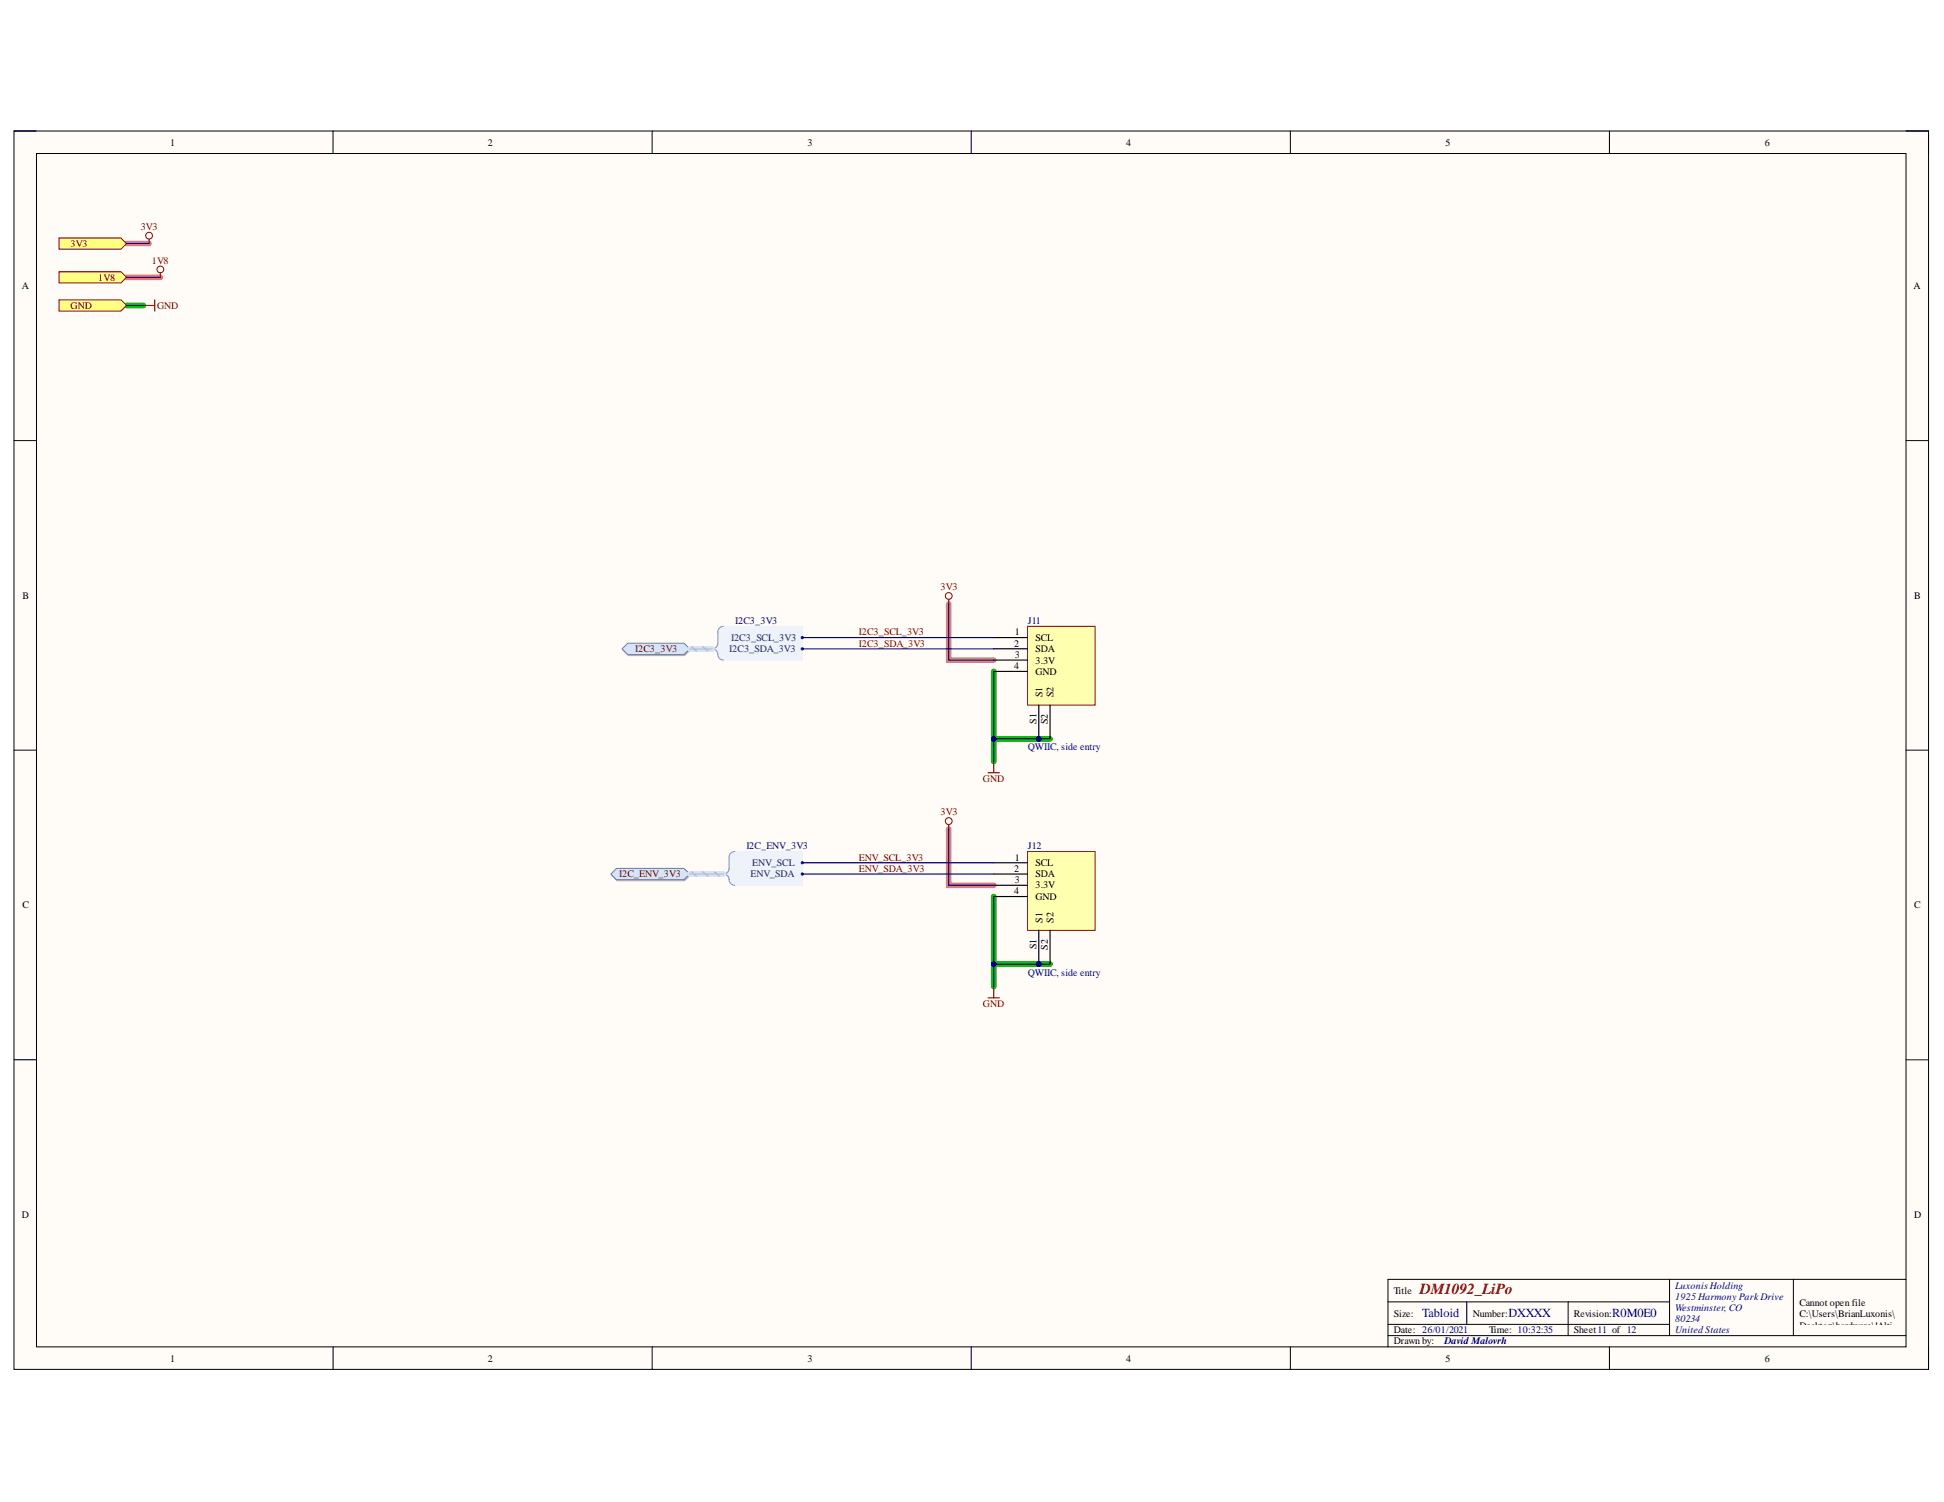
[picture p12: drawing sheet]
<svg xmlns="http://www.w3.org/2000/svg" width="279mm" height="216mm" viewBox="0 0 279 216" stroke-linecap="round" stroke-linejoin="round" font-family="sans-serif">
<path d="M2 18.8h275.2v178h-275.2z" fill-rule="evenodd" fill="#fffcf8"/>
<path d="M2 18.8h275.2v178h-275.2z" fill="none" stroke="#000" stroke-width=".14"/>
<path d="M5.2 22.1h268.7v171.5h-268.7z" fill-rule="evenodd" fill="#fffcf8"/>
<g fill="none" stroke="#000" stroke-width=".14">
<path d="M2 18.8h3.2M47.9 18.8v3.3M93.7 18.8v3.3M139.6 18.8v3.3M185.5 18.8v3.3M231.3 18.8v3.3M273.9 18.8h3.3v3.3M5.2 22.1h268.7v171.5h-268.7zM2 63.3h3.2M273.9 63.3h3.3M2 107.8h3.2M273.9 107.8h3.3"/>
<path d="M2 152.3h3.2M273.9 152.3h3.3M47.9 193.6v3.2M93.7 193.6v3.2M139.6 193.6v3.2M185.5 193.6v3.2M199.5 187.1h40.5M199.5 192h74.4M199.5 190.4h40.5M210.8 187.1v3.3M225.4 187.1v4.9M231.3 193.6v3.2"/>
<path d="M240 183.9v8.1M257.8 183.9v8.1M273.9 183.9h-74.4v9.7M277.2 193.6v3.2"/>
</g>
<path d="M18.2 43.9h2.4M142.8 96.5v13M142.8 106.2h8.1M142.8 138.6h8.1M142.8 128.9v12.9" fill="none" stroke="#00be00" stroke-width=".81"/>
<path d="M18.2 39.9h4.8" fill="none" stroke="#ff6e6e" stroke-width=".81"/>
<path d="M18.2 35h3.2M136.4 86.8v8.1h6.4M136.4 119.2v8.1h6.4" fill="none" stroke="#ec768e" stroke-width=".81"/>
<path d="M142 111.1h1.6M142.8 109.5v1.6" fill="none" stroke="#800000" stroke-width=".16"/>
<path d="M8.5 43.1h8.9l.8 .8-.8 .8h-8.9z" fill-rule="evenodd" fill="#ffff80"/>
<path d="M8.5 43.1h8.9l.8 .8-.8 .8h-8.9z" fill="none" stroke="#800000" stroke-width=".14"/>
<path d="M20.6 43.9h1.6M22.2 43.1v1.6" fill="none" stroke="#800000" stroke-width=".16"/>
<path d="M8.5 34.2h8.9l.8 .8-.8 .8h-8.9z" fill-rule="evenodd" fill="#ffff80"/>
<g fill="none" stroke="#800000" stroke-width=".14">
<path d="M8.5 34.2h8.9l.8 .8-.8 .8h-8.9z"/>
<circle cx="21.4" cy="33.9" r=".49"/>
</g>
<path d="M21.4 34.4v.6" fill="none" stroke="#800000" stroke-width=".16"/>
<path d="M103.6 90.1l.4-.1h11.3v4.9h-11.3a.84 .84 0 0 1-.8-1l-.2-.4-.4-.2 .4-.3 .2-.3v-1.9l.1-.4z" fill-rule="evenodd" fill="#edf2fb"/>
<path d="M103.6 90.1l.4-.1h11.3v4.9h-11.3a.84 .84 0 0 1-.8-1l-.2-.4-.4-.2 .4-.3 .2-.3v-1.9l.1-.4z" fill="none" stroke="#edf2fb" stroke-width=".14"/>
<path d="M104 90a.81 .81 0 0 0-.8 .8v1.7a.81 .81 0 0 1-.8 .8 .95 .95 0 0 1 .8 1.1l.5 .4 .3 .1" fill="none" stroke="#8f9ec9" stroke-width=".16"/>
<circle cx="115.3" cy="91.7" r=".16" fill="#003a70"/>
<circle cx="115.3" cy="91.7" r=".16" fill="none" stroke="#003a70" stroke-width=".14"/>
<circle cx="115.3" cy="93.3" r=".16" fill="#003a70"/>
<circle cx="115.3" cy="93.3" r=".16" fill="none" stroke="#003a70" stroke-width=".14"/>
<path d="M89.5 93.4l.8-.8h8.1l.8 .8-.8 .8h-8.1z" fill-rule="evenodd" fill="#bac0ca"/>
<path d="M89.5 93.4l.8-.8h8.1l.8 .8-.8 .8h-8.1z" fill="none" stroke="#a6acb6" stroke-width=".14"/>
<path d="M89.4 93.3l.8-.8h8.1l.8 .8-.8 .8h-8.1z" fill-rule="evenodd" fill="#d5e4ff"/>
<path d="M89.4 93.3l.8-.8h8.1l.8 .8-.8 .8h-8.1z" fill="none" stroke="#71809b" stroke-width=".14"/>
<circle cx="136.4" cy="85.7" r=".49" fill="none" stroke="#800000" stroke-width=".14"/>
<path d="M136.4 86.1v.7M142 143.4h1.6M142.8 141.8v1.6" fill="none" stroke="#800000" stroke-width=".16"/>
<path d="M104.9 122.8l.3-.3 .4-.1h9.7v4.9h-9.7a.83 .83 0 0 1-.8-1.1l-.2-.3-.4-.3 .4-.2 .2-.4v-1.8z" fill-rule="evenodd" fill="#edf2fb"/>
<path d="M104.9 122.8l.3-.3 .4-.1h9.7v4.9h-9.7a.83 .83 0 0 1-.8-1.1l-.2-.3-.4-.3 .4-.2 .2-.4v-1.8z" fill="none" stroke="#edf2fb" stroke-width=".14"/>
<path d="M105.6 122.4a.81 .81 0 0 0-.8 .8v1.6a.81 .81 0 0 1-.8 .8 .95 .95 0 0 1 .9 1.2l.4 .4 .3 .1" fill="none" stroke="#8f9ec9" stroke-width=".16"/>
<circle cx="115.3" cy="124" r=".16" fill="#003a70"/>
<circle cx="115.3" cy="124" r=".16" fill="none" stroke="#003a70" stroke-width=".14"/>
<circle cx="115.3" cy="125.6" r=".16" fill="#003a70"/>
<circle cx="115.3" cy="125.6" r=".16" fill="none" stroke="#003a70" stroke-width=".14"/>
<path d="M87.9 125.8l.8-.8h9.7l.8 .8-.8 .8h-9.7z" fill-rule="evenodd" fill="#bac0ca"/>
<path d="M87.9 125.8l.8-.8h9.7l.8 .8-.8 .8h-9.7z" fill="none" stroke="#a6acb6" stroke-width=".14"/>
<path d="M87.8 125.6l.8-.8h9.7l.8 .8-.8 .8h-9.7z" fill-rule="evenodd" fill="#d5e4ff"/>
<path d="M87.8 125.6l.8-.8h9.7l.8 .8-.8 .8h-9.7z" fill="none" stroke="#71809b" stroke-width=".14"/>
<circle cx="149.3" cy="106.2" r=".32" fill="#000080"/>
<circle cx="149.3" cy="106.2" r=".32" fill="none" stroke="#000080" stroke-width=".14"/>
<path d="M147.7 90h9.7v11.4h-9.7z" fill-rule="evenodd" fill="#ffffb0"/>
<path d="M147.7 90h9.7v11.4h-9.7z" fill="none" stroke="#800000" stroke-width=".14"/>
<path d="M142.8 91.6h4.9M142.8 93.3h4.9M142.8 94.9h4.9M142.8 96.5h4.9M149.3 101.4v4.8" fill="none" stroke="#000" stroke-width=".16"/>
<circle cx="149.3" cy="106.2" r=".32" fill="#000080"/>
<circle cx="149.3" cy="106.2" r=".32" fill="none" stroke="#000080" stroke-width=".14"/>
<path d="M150.9 101.4v4.8" fill="none" stroke="#000" stroke-width=".16"/>
<circle cx="149.3" cy="138.6" r=".32" fill="#000080"/>
<circle cx="149.3" cy="138.6" r=".32" fill="none" stroke="#000080" stroke-width=".14"/>
<path d="M147.7 122.4h9.7v11.3h-9.7z" fill-rule="evenodd" fill="#ffffb0"/>
<path d="M147.7 122.4h9.7v11.3h-9.7z" fill="none" stroke="#800000" stroke-width=".14"/>
<path d="M142.8 124h4.9M142.8 125.6h4.9M142.8 127.3h4.9M142.8 128.9h4.9M149.3 133.7v4.9" fill="none" stroke="#000" stroke-width=".16"/>
<circle cx="149.3" cy="138.6" r=".32" fill="#000080"/>
<circle cx="149.3" cy="138.6" r=".32" fill="none" stroke="#000080" stroke-width=".14"/>
<path d="M150.9 133.7v4.9" fill="none" stroke="#000" stroke-width=".16"/>
<path d="M8.5 39.1h8.9l.8 .8-.8 .8h-8.9z" fill-rule="evenodd" fill="#ffff80"/>
<g fill="none" stroke="#800000" stroke-width=".14">
<path d="M8.5 39.1h8.9l.8 .8-.8 .8h-8.9z"/>
<circle cx="23" cy="38.7" r=".48"/>
<circle cx="136.4" cy="118" r=".49"/>
</g>
<path d="M23 39.2v.7M136.4 118.5v.7" fill="none" stroke="#800000" stroke-width=".16"/>
<path d="M99.1 93.3h3.3" fill="none" stroke="#cbdaff" stroke-width=".81"/>
<path d="M99.4 93l.7 .6M101.1 93l.6 .6" fill="none" stroke="#adbce7" stroke-width=".24"/>
<path d="M99.1 93.3h3.3" fill="none" stroke="#adbce7" stroke-width=".16"/>
<path d="M18.2 39.9h4.8M18.2 35h3.2M18.2 43.9h2.4M115.3 93.3h27.5M115.3 91.6h27.5M136.4 86.8v8.1h6.4M136.4 119.2v8.1h6.4M115.3 125.6h27.5M115.3 124h27.5M142.8 138.6h8.1" fill="none" stroke="#000080" stroke-width=".16"/>
<circle cx="149.3" cy="138.6" r=".32" fill="#000080"/>
<circle cx="149.3" cy="138.6" r=".32" fill="none" stroke="#000080" stroke-width=".14"/>
<circle cx="142.8" cy="138.6" r=".32" fill="#000080"/>
<circle cx="142.8" cy="138.6" r=".32" fill="none" stroke="#000080" stroke-width=".14"/>
<path d="M142.8 106.2h8.1" fill="none" stroke="#000080" stroke-width=".16"/>
<circle cx="149.3" cy="106.2" r=".32" fill="#000080"/>
<circle cx="149.3" cy="106.2" r=".32" fill="none" stroke="#000080" stroke-width=".14"/>
<circle cx="142.8" cy="106.2" r=".32" fill="#000080"/>
<circle cx="142.8" cy="106.2" r=".32" fill="none" stroke="#000080" stroke-width=".14"/>
<path d="M142.8 128.9v12.9" fill="none" stroke="#000080" stroke-width=".16"/>
<circle cx="142.8" cy="138.6" r=".32" fill="#000080"/>
<circle cx="142.8" cy="138.6" r=".32" fill="none" stroke="#000080" stroke-width=".14"/>
<path d="M142.8 96.5v13" fill="none" stroke="#000080" stroke-width=".16"/>
<circle cx="142.8" cy="106.2" r=".32" fill="#000080"/>
<circle cx="142.8" cy="106.2" r=".32" fill="none" stroke="#000080" stroke-width=".14"/>
<path d="M99.1 125.6h4.9" fill="none" stroke="#cbdaff" stroke-width=".81"/>
<path d="M99.4 125.3l.7 .6M101.1 125.3l.6 .6M102.7 125.3l.6 .6" fill="none" stroke="#adbce7" stroke-width=".24"/>
<path d="M99.1 125.6h4.9" fill="none" stroke="#adbce7" stroke-width=".16"/>
<text font-size="2.2" fill="#800000" x="204.1" y="186">DM1092_LiPo</text>
<g font-size="1.8" fill="#000080">
<text x="204.4" y="189.4">Tabloid</text>
<text x="216.8" y="189.4">DXXXX</text>
<text x="231.7" y="189.4">R0M0E0</text>
</g>
<g font-size="1.4">
<text x="24.4" y="21">1</text>
<text x="70.1" y="21">2</text>
<text x="116.1" y="21">3</text>
<text x="161.8" y="21">4</text>
<text x="207.8" y="21">5</text>
<text x="253.6" y="21">6</text>
<text x="3.1" y="41.6">A</text>
<text x="275" y="41.6">A</text>
<text x="3.2" y="86.1">B</text>
<text x="275.1" y="86.1">B</text>
<text x="145.8" y="92.9">2</text>
<text x="145.8" y="91.3">1</text>
<text x="145.8" y="94.6">3</text>
<text x="148.8" y="92.2">SCL</text>
<text x="148.8" y="93.8">SDA</text>
<text x="148.8" y="95.4">3.3V</text>
<text x="145.8" y="96.2">4</text>
<text x="148.8" y="97">GND</text>
<text x="149.8" y="100.2" transform="rotate(-90 149.8 100.2)">S1</text>
<text x="151.4" y="100.2" transform="rotate(-90 151.4 100.2)">S2</text>
<text x="149" y="104" transform="rotate(-90 149 104)">S1</text>
<text x="150.6" y="104.1" transform="rotate(-90 150.6 104.1)">S2</text>
<text x="145.8" y="125.3">2</text>
<text x="145.8" y="123.7">1</text>
<text x="148.8" y="124.5">SCL</text>
<text x="3.2" y="130.6">C</text>
<text x="145.8" y="128.6">4</text>
<text x="145.8" y="126.9">3</text>
<text x="148.8" y="126.1">SDA</text>
<text x="148.8" y="127.7">3.3V</text>
<text x="148.8" y="129.4">GND</text>
<text x="275.1" y="130.6">C</text>
<text x="149" y="136.4" transform="rotate(-90 149 136.4)">S1</text>
<text x="149.8" y="132.6" transform="rotate(-90 149.8 132.6)">S1</text>
<text x="150.6" y="136.5" transform="rotate(-90 150.6 136.5)">S2</text>
<text x="151.4" y="132.6" transform="rotate(-90 151.4 132.6)">S2</text>
<text x="3.1" y="175.1">D</text>
<text x="275.1" y="175.1">D</text>
<text x="200.3" y="186">Title</text>
<text x="200.3" y="189.3">Size:</text>
<text x="200.3" y="191.6">Date: 26/01/2021</text>
<text x="211.7" y="189.3">Number:</text>
<text x="214" y="191.6">Time: 10:32:35</text>
<text x="226.2" y="189.3">Revision:</text>
<text x="226.2" y="191.6">Sheet11 of 12</text>
<text x="258.6" y="187.8">Cannot open file</text>
<text x="258.6" y="189.4">C:\Users\BrianLuxonis\</text>
<text x="258.6" y="191">Desktop\hardware\!Alti</text>
<text x="24.4" y="195.7">1</text>
<text x="70.1" y="195.7">2</text>
<text x="116.1" y="195.7">3</text>
<text x="161.8" y="195.7">4</text>
<text x="200.3" y="193.3">Drawn by:</text>
<text x="207.8" y="195.7">5</text>
<text x="253.6" y="195.7">6</text>
<text x="258.6" y="192.6">um_Shared\Templates\L</text>
<text x="258.6" y="194.2">uxonis_Logo.png</text>
</g>
<g font-size="1.4" fill="#800000">
<text x="10.2" y="35.5">3V3</text>
<text x="20.2" y="33.1">3V3</text>
<text x="14.1" y="40.3">1V8</text>
<text x="21.8" y="38">1V8</text>
<text x="10.2" y="44.4">GND</text>
<text x="22.6" y="44.4">GND</text>
<text x="135.2" y="84.8">3V3</text>
<text x="91.3" y="93.8">I2C3_3V3</text>
<text x="123.4" y="91.3">I2C3_SCL_3V3</text>
<text x="123.4" y="92.9">I2C3_SDA_3V3</text>
<text x="141.3" y="112.4">GND</text>
<text x="135.2" y="117.2">3V3</text>
<text x="123.4" y="123.7">ENV_SCL_3V3</text>
<text x="123.4" y="125.3">ENV_SDA_3V3</text>
<text x="89" y="126.1">I2C_ENV_3V3</text>
<text x="141.3" y="144.7">GND</text>
</g>
<g font-size="1.4" fill="#000080">
<text x="105.7" y="89.7">I2C3_3V3</text>
<text x="147.7" y="89.7">J11</text>
<text x="147.7" y="107.8">QWIIC, side entry</text>
<text x="107.3" y="122">I2C_ENV_3V3</text>
<text x="147.7" y="122">J12</text>
<text x="147.7" y="140.2">QWIIC, side entry</text>
<text x="240.8" y="185.2">Luxonis Holding</text>
<text x="240.8" y="186.8">1925 Harmony Park Drive</text>
<text x="240.8" y="188.4">Westminster, CO</text>
<text x="240.8" y="190">80234</text>
<text x="240.8" y="191.6">United States</text>
<text x="207.6" y="193.3">David Malovrh</text>
</g>
<g font-size="1.4" fill="#003a70">
<text x="104.8" y="93.8">I2C3_SDA_3V3</text>
<text x="105.1" y="92.2">I2C3_SCL_3V3</text>
<text x="108.1" y="124.5">ENV_SCL</text>
<text x="107.9" y="126.1">ENV_SDA</text>
</g>
</svg>
